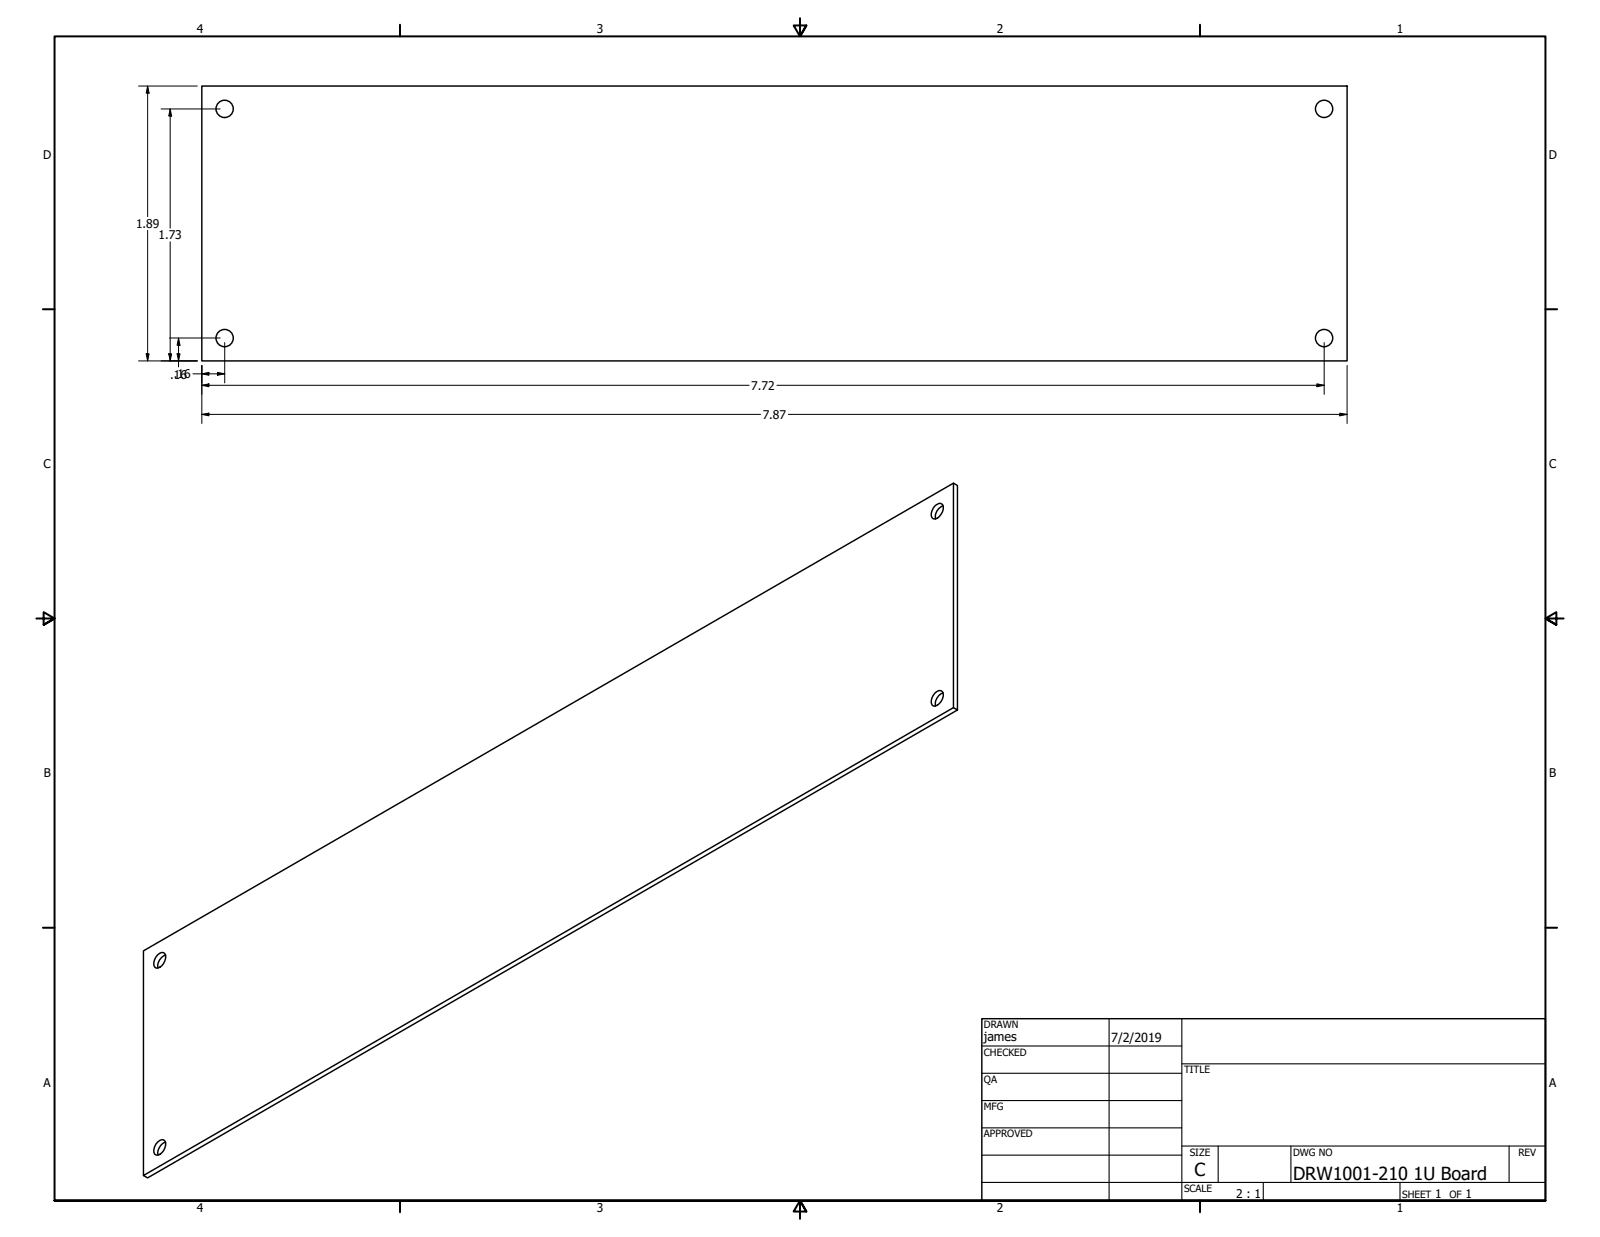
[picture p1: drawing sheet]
<svg xmlns="http://www.w3.org/2000/svg" width="559mm" height="432mm" viewBox="0 0 559 432" stroke-linecap="round" stroke-linejoin="round" font-family="sans-serif">
<!-- layer: Visible (ANSI) -->
<g fill="none" stroke="#000" stroke-width=".51">
<path d="M70.5 30h400v96h-400zM326.6 176.5a1.7 1.7 0 0 1 2.6-.4 3.9 3.9 0 0 1-2.6 5.1l-.7-.1a3.2 3.2 0 0 1 .7-4.6zM329.4 176.5a4.2 4.2 0 0 0-2.7 4.7M333 168.7v78.3M326.6 241.9a1.7 1.7 0 0 1 2.6-.4 3.8 3.8 0 0 1-3.3 4.9 3.2 3.2 0 0 1 .7-4.5zM329.4 241.9a4.2 4.2 0 0 0-2.7 4.5M334.4 247.8v-78.3l-1.4-.8-282.9 163.2v78.4l282.9-163.3 1.4 .8-282.8 163.4-1.5-.9M55.1 333.3l1.4-.8h.6a3.2 3.2 0 0 1-.6 4.6 1.63 1.63 0 0 1-2.5 .4 3.7 3.7 0 0 1 1.1-4.2zM57.8 333.3a4.2 4.2 0 0 0-2.6 4.6M55.1 398.7l1.4-.9 .6 .1a3.1 3.1 0 0 1-.6 4.5 1.71 1.71 0 0 1-2.5 .4 3.7 3.7 0 0 1 1.1-4.1zM57.8 398.7a4.2 4.2 0 0 0-2.6 4.5"/>
<circle cx="78.5" cy="38" r="3"/>
<circle cx="462.4" cy="38" r="3"/>
<circle cx="78.5" cy="118" r="3"/>
<circle cx="462.4" cy="118" r="3"/>
</g>
<!-- layer: Border (ANSI) -->
<g fill="none" stroke="#000" stroke-width=".7">
<path d="M139.7 8.6v4.1M279.4 6.3v6.4l-2.2-3.8h4.4l-2.2 3.8 2.2-3.8M419.1 8.6v4.1M15 107.9h4M539.8 107.9h4M12.7 215.9h6.3l-3.8-2.2v4.4l3.8-2.2-3.8 2.2M546.1 215.9h-6.3l3.8-2.2v4.4l-3.8-2.2 3.8 2.2M15 323.8h4M539.8 323.8h4M19 419.1v-406.4h520.8v406.4h-520.8h520.8M139.7 419.1v4.1M419.1 419.1v4.1"/>
<path d="M281.6 422.9l-2.2-3.8 2.2 3.8h-4.4l2.2-3.8v6.3"/>
</g>
<!-- layer: Title (ANSI) -->
<g fill="none" stroke="#000" stroke-width=".38">
<path d="M387.3 355.6v63.5M412.7 355.6v63.5M342.9 365.1h69.8M342.9 374.6h69.8M412.7 371.3h127.1M342.9 384.2h69.8M342.9 393.7h69.8M342.9 412.7h196.9M342.9 403.2h69.8M412.7 400h127.1M425.4 400v12.7M441.2 412.7v6.4"/>
<path d="M450.8 400v12.7M488.9 412.7v6.4M527 400v12.7"/>
</g>
<path d="M342.9 355.6h196.9v63.5h-196.9z" fill="none" stroke="#000" stroke-width=".51"/>
<!-- layer: Dimension (ANSI) -->
<g fill="none" stroke="#000" stroke-width=".35">
<path d="M48.4 30h20.5M51.6 30l.5 2.5h-1zM51.6 30v45.6M56.3 38h20.6M59.4 38l.5 2.5h-1zM59.4 38v41.6M51.6 80.4v45.6M59.4 84.4v41.6M59.2 118h17.7M62.4 118l.5 2.5h-1.1zM62.4 118v10.1M78.5 119.6v14.1"/>
<path d="M462.5 119.6v18.1M48.4 126h20.5M51.1 123.5h1l-.5 2.5zM58.9 123.5h1l-.5 2.5zM61.8 123.5h1.1l-.5 2.5zM67.4 130.5h11.1M70.5 130.5l2.5-.5v1zM70.5 134.5l2.5-.5v1zM70.5 127.6v20.2M70.5 134.5h191.1M75.9 130l2.6 .5-2.6 .5zM271.3 134.5h191.2"/>
<path d="M459.9 134l2.6 .5-2.6 .5zM470.5 127.6v20.2M70.5 144.7l2.5-.5v1zM70.5 144.7h195.1M275.3 144.7h195.2M467.9 144.2l2.6 .5-2.6 .5z"/>
</g>
<g fill="#000">
<path d="M51.6 30l.5 2.5h-1z" fill-rule="evenodd"/>
<path d="M59.4 38l.5 2.5h-1z" fill-rule="evenodd"/>
<path d="M51.1 123.5h1l-.5 2.5z" fill-rule="evenodd"/>
<path d="M58.9 123.5h1l-.5 2.5z" fill-rule="evenodd"/>
<path d="M61.8 123.5h1.1l-.5 2.5z" fill-rule="evenodd"/>
<path d="M62.4 118l.5 2.5h-1.1z" fill-rule="evenodd"/>
<path d="M70.5 130.5l2.5-.5v1z" fill-rule="evenodd"/>
<path d="M70.5 134.5l2.5-.5v1z" fill-rule="evenodd"/>
<path d="M75.9 130l2.6 .5-2.6 .5z" fill-rule="evenodd"/>
<path d="M459.9 134l2.6 .5-2.6 .5z" fill-rule="evenodd"/>
<path d="M70.5 144.7l2.5-.5v1z" fill-rule="evenodd"/>
<path d="M467.9 144.2l2.6 .5-2.6 .5z" fill-rule="evenodd"/>
</g>
<g font-size="6.3">
<text x="417.2" y="410.6">C</text>
<text x="451.6" y="411.9">DRW1001-210</text>
<text x="493.7" y="411.9">1U Board</text>
</g>
<g font-size="4.4">
<text x="343.7" y="363.5">james</text>
<text x="388.1" y="363.7">7/2/2019</text>
</g>
<g font-size="4.2">
<text x="68.7" y="11.7">4</text>
<text x="208.4" y="11.7">3</text>
<text x="348.1" y="11.7">2</text>
<text x="487.8" y="11.7">1</text>
<text x="15.1" y="55.5">D</text>
<text x="540.9" y="55.5">D</text>
<text x="47.5" y="79.6">1.89</text>
<text x="55.4" y="83.5">1.73</text>
<text x="59.4" y="132.3">.16</text>
<text x="60.8" y="132">.16</text>
<text x="262.4" y="136.1">7.72</text>
<text x="266.4" y="146.2">7.87</text>
<text x="15.2" y="163.4">C</text>
<text x="541" y="163.4">C</text>
<text x="15.3" y="271.4">B</text>
<text x="541.1" y="271.4">B</text>
<text x="15.2" y="379.3">A</text>
<text x="541" y="379.3">A</text>
<text x="431.7" y="418.3">2 : 1</text>
<text x="501.3" y="418.3">1</text>
<text x="511.8" y="418.3">1</text>
<text x="68.7" y="423.2">4</text>
<text x="208.4" y="423.2">3</text>
<text x="348.1" y="423.2">2</text>
<text x="487.8" y="423.2">1</text>
</g>
<g font-size="3.5">
<text x="343.7" y="358.9">DRAWN</text>
<text x="343.7" y="368.5">CHECKED</text>
<text x="413.5" y="374.6">TITLE</text>
<text x="343.7" y="378">QA</text>
<text x="343.7" y="387.5">MFG</text>
<text x="343.7" y="397.1">APPROVED</text>
<text x="415.5" y="403.4">SIZE</text>
<text x="451.6" y="403.4">DWG NO</text>
<text x="530.3" y="403.4">REV</text>
<text x="413.5" y="416.1">SCALE</text>
<text x="489.7" y="418.3">SHEET</text>
<text x="506.2" y="418.3">OF</text>
</g>
</svg>
